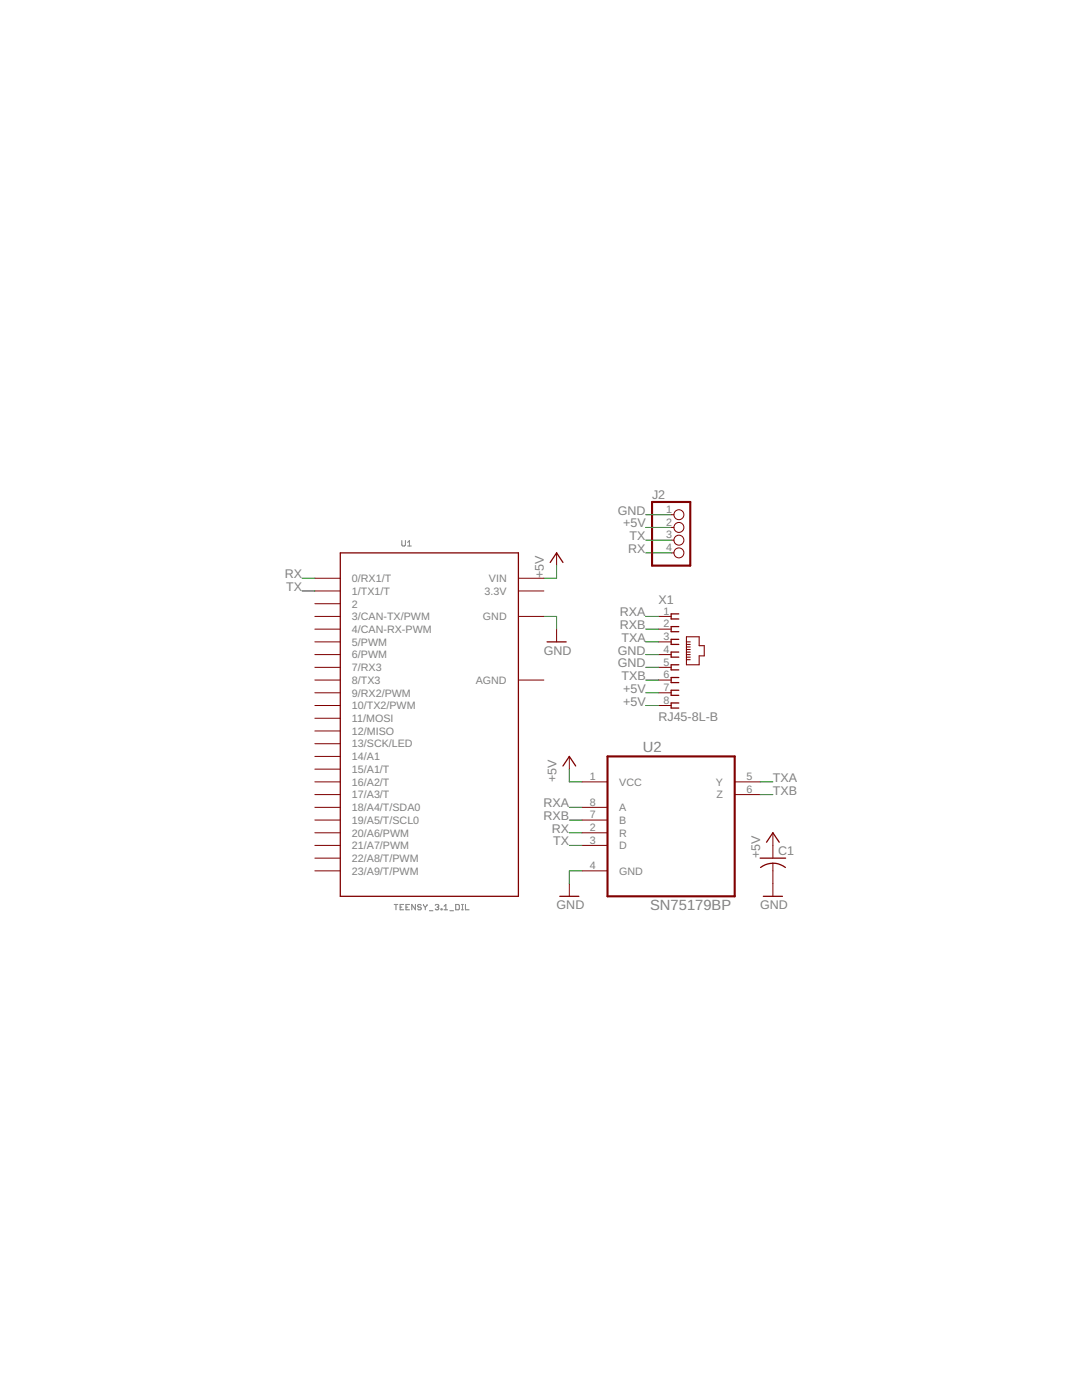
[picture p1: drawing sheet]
<svg xmlns="http://www.w3.org/2000/svg" width="216mm" height="279mm" viewBox="0 0 216 279" stroke-linecap="round" stroke-linejoin="round" font-family="sans-serif">
<g fill="none" stroke="#808080" stroke-width=".21">
<path d="M80.2 107.9v.9l.2 .2h.3l.2-.2v-.9M81.3 109h.8M81.3 108.2l.4-.3v1.1M78.7 180.5h.7M79 180.5v1.1M79.8 181h.4M80.5 180.5h-.7v1.1h.7M81 181h.4M81.7 180.5h-.7v1.1h.7M82.9 180.5v1.1l-.7-1.1v1.1M84.1 180.7l-.2-.2h-.4l-.2 .2 .2 .3h.4l.2 .2-.2 .4h-.4l-.2-.2M84.5 180.5l.4 .5"/>
<path d="M84.9 181v.6M85.2 180.5l-.3 .5M85.7 181.8h.7M86.8 180.7l.2-.2h.4l.1 .2-.1 .3M87.2 181h.2M87.4 181l.1 .2-.1 .4h-.4l-.2-.2M88 181.4h.2v.2h-.2zM88.6 181.6h.7M88.6 180.9l.4-.4v1.1M89.8 181.8h.7M90.9 180.5h.6l.2 .2v.7l-.2 .2h-.6zM92.1 180.5h.4"/>
<path d="M92.1 181.6h.4M92.3 180.5v1.1M92.9 180.5v1.1h.7"/>
</g>
<g fill="none" stroke="#800000" stroke-width=".2">
<path d="M62.8 117.9h5.1M62.8 115.4h5.1M103.4 117.9h5.1M103.4 115.4h5.1M111.1 110.3v2.6M133.9 102.7h.6M133.9 105.3h.6M133.9 107.8h.6M133.9 110.3h.6M62.8 123h5.1M62.8 125.6h5.1M62.8 128.1h5.1"/>
<path d="M62.8 130.6h5.1M62.8 133.2h5.1M62.8 135.7h5.1M62.8 138.3h5.1M62.8 120.5h5.1M103.4 123h5.1M103.4 135.7h5.1M111.1 125.6v2.5M131.4 123h2.5M131.4 125.6h2.5M131.4 128.1h2.5M131.4 130.6h2.5"/>
<path d="M131.4 133.2h2.5M131.4 135.7h2.5M131.4 138.3h2.5M62.8 156h5.1M62.8 158.6h5.1M62.8 140.8h5.1M62.8 145.9h5.1M62.8 143.3h5.1M62.8 153.5h5.1M62.8 151h5.1M62.8 148.4h5.1M113.6 151v2.5"/>
<path d="M116.1 156h5.1M131.4 140.8h2.5M146.6 156h5.1M146.6 158.6h5.1M62.8 161.1h5.1M62.8 163.7h5.1M62.8 166.2h5.1M62.8 168.7h5.1M62.8 173.8h5.1M62.8 171.3h5.1M113.6 176.3v2.6M116.1 161.1h5.1"/>
<path d="M116.1 163.7h5.1M116.1 166.2h5.1M116.1 168.7h5.1M116.1 173.8h5.1M154.2 166.2v5.1M154.2 172.3v6.6"/>
<circle cx="135.5" cy="110.3" r=".99"/>
<circle cx="135.5" cy="105.3" r=".99"/>
<circle cx="135.5" cy="107.8" r=".99"/>
<circle cx="135.5" cy="102.7" r=".99"/>
</g>
<path d="M130.1 100.2h7.6v12.7h-7.6zM121.2 151h25.4v27.9h-25.4z" fill="none" stroke="#800000" stroke-width=".42"/>
<g fill="none" stroke="#800000" stroke-width=".25">
<path d="M67.9 110.3h35.5v68.6h-35.5zM109.8 112.2l1.3-1.9 1.2 1.9M109.2 128.1h3.8M135.4 122.5h-1.5v1h1.5M135.4 125.1h-1.5v1h1.5M135.4 127.6h-1.5v1h1.5M135.4 130.1h-1.5v1h1.5M135.4 132.7h-1.5v1h1.5M135.4 135.2h-1.5v1h1.5M135.4 137.8h-1.5v1h1.5M112.3 152.9l1.3-1.9 1.3 1.9M135.4 140.3h-1.5v1h1.5"/>
<path d="M111.7 178.9h3.8M151.7 171.3h5.1M151.8 173.1a4 4 0 0 1 4.9 0M152.3 178.9h3.8M153 168.1l1.2-1.9 1.3 1.9"/>
</g>
<path d="M137 127.1h2.5v1.8h1v2h-1v1.8h-2.5zM137 128.1h.7M137 128.6h.7M137 129.1h.7M137 129.6h.7M137 130.1h.7M137 130.6h.7M137 131.1h.7M137 131.7h.7" fill="none" stroke="#800000" stroke-width=".21"/>
<g fill="none" stroke="#008000" stroke-width=".2">
<path d="M60.3 115.4h2.5M60.3 117.9h2.5M111.1 112.9v2.5h-2.6M128.8 102.7h5.1M128.8 105.3h5.1M128.8 110.3h5.1M128.8 107.8h5.1M108.5 123h2.6v2.6M128.8 123h2.6M128.8 125.6h2.6M128.8 128.1h2.6M128.8 130.6h2.6"/>
<path d="M128.8 133.2h2.6M128.8 135.7h2.6M128.8 138.3h2.6M113.6 153.5v2.5h2.5M128.8 140.8h2.6M151.7 156h2.5M151.7 158.6h2.5M113.6 161.1h2.5M113.6 163.7h2.5M113.6 166.2h2.5M113.6 168.7h2.5M116.1 173.8h-2.5v2.5"/>
</g>
<g font-size="2.9" fill="#808080">
<text x="128.3" y="150.1">U2</text>
<text x="129.7" y="181.5">SN75179BP</text>
</g>
<g font-size="2.5" fill="#808080">
<text x="130.1" y="99.5">J2</text>
<text x="123.3" y="102.7">GND</text>
<text x="124.3" y="105.3">+5V</text>
<text x="125.6" y="107.8">TX</text>
<text x="125.4" y="110.3">RX</text>
<text x="56.8" y="115.4">RX</text>
<text x="57.1" y="117.9">TX</text>
<text x="108.5" y="115.4" transform="rotate(-90 108.5 115.4)">+5V</text>
<text x="123.7" y="123">RXA</text>
<text x="123.7" y="125.6">RXB</text>
<text x="131.4" y="120.5">X1</text>
<text x="108.5" y="130.6">GND</text>
<text x="123.3" y="130.6">GND</text>
<text x="124" y="128.1">TXA</text>
<text x="123.3" y="133.2">GND</text>
<text x="124" y="135.7">TXB</text>
<text x="124.3" y="138.3">+5V</text>
<text x="124.3" y="140.8">+5V</text>
<text x="131.4" y="143.8">RJ45-8L-B</text>
<text x="108.5" y="161.1">RXA</text>
<text x="111.1" y="156" transform="rotate(-90 111.1 156)">+5V</text>
<text x="154.2" y="156">TXA</text>
<text x="154.2" y="158.6">TXB</text>
<text x="108.5" y="163.7">RXB</text>
<text x="110.1" y="166.2">RX</text>
<text x="110.4" y="168.7">TX</text>
<text x="151.7" y="171.3" transform="rotate(-90 151.7 171.3)">+5V</text>
<text x="155.2" y="170.6">C1</text>
<text x="111.1" y="181.4">GND</text>
<text x="151.7" y="181.4">GND</text>
</g>
<g font-size="2.1" fill="#808080">
<text x="132.9" y="102.4">1</text>
<text x="132.9" y="104.9">2</text>
<text x="132.9" y="107.4">3</text>
<text x="132.9" y="110">4</text>
<text x="70.2" y="118.7">1/TX1/T</text>
<text x="70.2" y="116.2">0/RX1/T</text>
<text x="96.7" y="118.7">3.3V</text>
<text x="97.6" y="116.2">VIN</text>
<text x="70.2" y="123.8">3/CAN-TX/PWM</text>
<text x="70.2" y="121.3">2</text>
<text x="96.4" y="123.8">GND</text>
<text x="132.4" y="122.7">1</text>
<text x="132.4" y="125.2">2</text>
<text x="70.2" y="131.4">6/PWM</text>
<text x="70.2" y="128.9">5/PWM</text>
<text x="70.2" y="126.3">4/CAN-RX-PWM</text>
<text x="132.4" y="127.8">3</text>
<text x="132.4" y="130.3">4</text>
<text x="70.2" y="136.5">8/TX3</text>
<text x="70.2" y="133.9">7/RX3</text>
<text x="94.9" y="136.5">AGND</text>
<text x="132.4" y="132.8">5</text>
<text x="132.4" y="135.4">6</text>
<text x="132.4" y="137.9">7</text>
<text x="70.2" y="141.6">10/TX2/PWM</text>
<text x="70.2" y="139">9/RX2/PWM</text>
<text x="132.4" y="140.4">8</text>
<text x="70.2" y="146.6">12/MISO</text>
<text x="70.2" y="144.1">11/MOSI</text>
<text x="70.2" y="149.2">13/SCK/LED</text>
<text x="70.2" y="154.3">15/A1/T</text>
<text x="70.2" y="151.7">14/A1</text>
<text x="117.7" y="155.7">1</text>
<text x="148.9" y="155.7">5</text>
<text x="70.2" y="161.9">18/A4/T/SDA0</text>
<text x="70.2" y="159.3">17/A3/T</text>
<text x="70.2" y="156.8">16/A2/T</text>
<text x="117.7" y="160.8">8</text>
<text x="123.6" y="156.8">VCC</text>
<text x="123.6" y="161.9">A</text>
<text x="142.9" y="156.8">Y</text>
<text x="143" y="159.3">Z</text>
<text x="148.9" y="158.2">6</text>
<text x="70.2" y="167">20/A6/PWM</text>
<text x="70.2" y="164.4">19/A5/T/SCL0</text>
<text x="117.7" y="163.3">7</text>
<text x="117.7" y="165.8">2</text>
<text x="123.6" y="164.4">B</text>
<text x="123.6" y="167">R</text>
<text x="70.2" y="172">22/A8/T/PWM</text>
<text x="70.2" y="169.5">21/A7/PWM</text>
<text x="117.7" y="168.4">3</text>
<text x="117.7" y="173.5">4</text>
<text x="123.6" y="169.5">D</text>
<text x="70.2" y="174.6">23/A9/T/PWM</text>
<text x="123.6" y="174.6">GND</text>
</g>
</svg>
